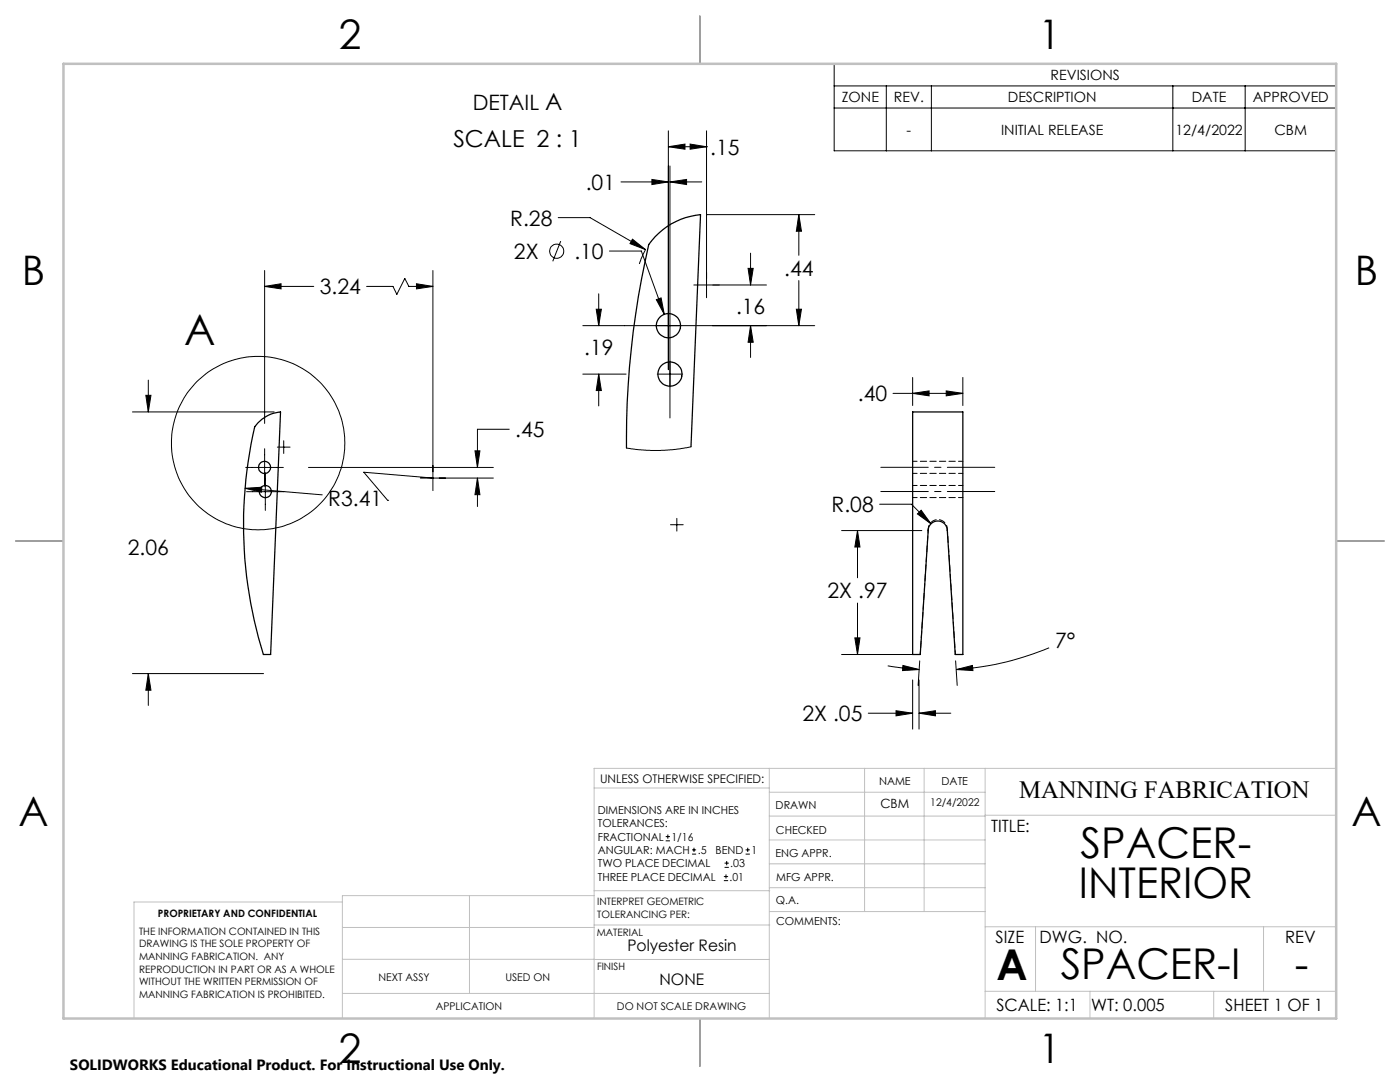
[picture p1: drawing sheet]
<svg xmlns="http://www.w3.org/2000/svg" width="279mm" height="216mm" viewBox="0 0 279 216" stroke-linecap="round" stroke-linejoin="round" font-family="sans-serif">
<g fill="none" stroke="#000" stroke-width=".25">
<path d="M139.7 3.2v9.5M51.5 84.4a7.1 7.1 0 0 1 4.5-2.2l-2 48.4h-1.4a87.1 87.1 0 0 1-1.8-45.4zM137.9 89.1l1.9-46.3a14.2 14.2 0 0 0-10.3 6 175.4 175.4 0 0 0-4.5 40.6M182.1 82.2h10.1v48.4h-1.6l-1.5-24.7a1.91 1.91 0 0 0-2-1.9 1.91 1.91 0 0 0-1.9 1.9l-1.5 24.7h-1.6zM3.1 107.9h9.6M266.7 107.9h9.5M139.7 203.2v9.6"/>
<circle cx="133.4" cy="65" r="2.42"/>
<circle cx="133.7" cy="74.6" r="2.41"/>
<circle cx="52.8" cy="93.3" r="1.21"/>
<circle cx="53" cy="98.1" r="1.2"/>
</g>
<path d="M185.3 105.6l-1.6 25M189.1 105.6a1.91 1.91 0 0 0-1.9-1.9 1.91 1.91 0 0 0-1.9 1.9M190.7 130.6l-1.6-25" fill="none" stroke="#000" stroke-width=".2" stroke-dasharray="1.3 .6" stroke-dashoffset=".5"/>
<path d="M185.3 105.6v.2M189.1 105.6v.2" fill="none" stroke="#000" stroke-width=".2" stroke-dasharray="1.3 .6"/>
<path d="M182.1 99.3h10.1M182.1 94.5h10.1M192.2 96.9h-10.1M192.2 92h-10.1" fill="none" stroke="#000" stroke-width=".2" stroke-dasharray="1.3 .6" stroke-dashoffset=".4"/>
<g fill="none" stroke="#000" stroke-width=".2">
<path d="M166.5 12.7h100.2v17.4h-100.2zM166.5 17.1h100.2M176.9 17.1v13M185.9 17.1v13M234.1 17.1v13M248.5 17.1v13M123.9 36.3h9.5M130.1 35.8l3.3 .5-3.3 .5zM133.4 29.3l3.3-.5v1zM133.4 26.1v47.7M133.4 29.3h7.6M133.7 36.3l3.3-.5v1z"/>
<path d="M133.7 33.1v50.3M133.7 36.3h6.4M137.7 28.8l3.3 .5-3.3 .5zM141 29.3h.1M141 26.1v33.3M166.5 21.6h100.2M52.8 57.2l3.3-.6v1zM52.8 54v30.5M52.8 57.2h9.8M73.2 57.2h5.2l.8 1.5 1.6-3.1 .8 1.6h4.8M83.1 56.6l3.3 .6-3.3 .4zM86.4 54v43.9"/>
<path d="M111.4 43.4h6.4l11 6.4M111.9 48.1l-1.6 4M119.5 58.6v6.4M121.6 50.1h6.4l4.6 12.6M126.2 47.7l2.6 2.1-3.1-1.2zM128.8 49.9l-1.2 2.8M131 59.8l.9-.4 .7 3.3zM141.1 42.8h21.5M149.3 53.6h1l-.5 3.3zM149.8 50.5v6.4M153 56.9h-14.5M159.4 42.8l.5 3.3h-1z"/>
<path d="M159.4 42.8v8.1M159.4 56v9M29.1 78.9h1l-.5 3.3zM29.6 75.8v6.4M116.3 65h46.3M116.3 74.6h8.7M119 61.7h1l-.5 3.3zM119.5 74.6l.5 3.3h-1zM119.5 74.6v6.4M131.2 74.6h5M149.8 65l.5 3.3h-1zM149.8 65v6.3"/>
<path d="M158.9 61.7h1l-.5 3.3zM178.2 78.5h14M182.1 78.5l3.3-.5v1zM182.1 75.3v5.6M188.8 78l3.4 .5-3.4 .5zM192.2 75.3v5.6M26.4 82.2h28.3M48.9 97.4l3.3-.2v1zM48.9 97.4l15.4 1.3M49 93.3h7.6M49.2 98.1h7.5M52.8 89.5v7.5"/>
<path d="M53 94.3v7.5M55.4 89.2h2.5M56.6 87.9v2.6M61.6 93.3h36.9M77.4 99.8h.1M83.9 95.4h14.6M86.4 95.4l-13.8-1.2 4.8 5.6M94.8 90h1l-.5 3.3zM95.3 95.4l.5 3.3h-1zM95.3 95.4v5.7M101.6 85.7h-6.3v7.6M137.9 89.1l-3.1 .6-3 .2-4.3-.2-2.5-.3"/>
<path d="M133.8 104.7h2.5M135.1 103.4v2.6M168 105.9h16M171.1 105.9l.5 3.2h-1zM171.1 105.9v9.4M175.5 100.6h6.4l3.9 3.9M183.1 102.6l.7-.8 2 2.7zM26.4 134.4h26.2M29.6 134.4l.5 3.3h-1zM29.6 134.4v6.4M168 130.6h14.4M170.6 127.3h1l-.5 3.3z"/>
<path d="M171.1 120.3v10.3M177.2 132.9l3.9 .5 2.3 .2M180.2 132.8l3.2 .8-3.3 .2zM182.1 135.7v9.8M183.4 135.7v9.8M183.6 131.9l-.4 4.9M190.7 131.9l.3 4.9M190.9 133.6l3.2-.8 .1 1zM209.4 129.3a56.7 56.7 0 0 1-18.5 4.3M173.3 142.3h8.8M178.8 141.8l3.3 .5-3.3 .5zM183.4 142.3l3.3-.5v1z"/>
<path d="M183.4 142.3h6.4M132.9 167.8h.8M132.9 166.9h.8M133.3 166.5v.9M138.1 170.4h.8M138.1 169.6h.8M138.5 169.2v.8M144.5 175.7h.8M144.5 174.9h.8M144.6 173.1h.9M144.6 172.2h.9M144.9 174.5v.8"/>
<path d="M145 171.8v.8M148.8 170.4h.8M148.8 169.6h.8M149.2 169.2v.8"/>
<circle cx="111.1" cy="50.1" r="1.41"/>
<circle cx="51.5" cy="88.4" r="17.3"/>
</g>
<path d="M175.8 93.3h22.7M175.8 98.1h22.7" fill="none" stroke="#000" stroke-width=".2" stroke-dasharray="15.2 1.3 1.3 1.3" stroke-dashoffset="5.8"/>
<g fill="none" stroke="#c0c0c0" stroke-width=".2">
<path d="M118.6 157.2h34.9M153.5 153.3v49.9M153.5 158.1h43.1M172.5 153.3v28.6M184.4 153.3v28.6M196.6 153.3v49.9M266.7 153.3h-148.1v49.9M68.3 180h-41.6v23.2M93.7 178.7v19.5M118.6 178.7h-50.3v24.5M118.6 177.7h35M153.5 167.6h43.1"/>
<path d="M153.5 162.8h43.1M153.5 172.4h43.1M153.5 177.1h43.1M196.6 162.7h70.1M68.3 198.2h85.2M68.3 191.4l85.2 .1M68.3 185.1h50.3M118.6 184.6h35M153.6 181.9h43M196.6 197.8h70.1M196.6 184.9h70.1M206.7 184.9v12.9"/>
<path d="M217.5 197.8v5.4M242.2 197.8v5.4M252.2 184.9v12.9"/>
</g>
<path d="M139.7 3.2v9.5M3.1 107.9h9.6M266.7 107.9h9.5M139.7 203.2v9.6" fill="none" stroke="#c0c0c0" stroke-width=".25"/>
<path d="M12.7 12.7h254v190.5h-254z" fill="none" stroke="#c0c0c0" stroke-width=".5"/>
<path d="M48.9 97.4l3.3 .8v-1zM52.8 57.2l3.3-.6v1zM83.1 56.6l3.3 .6-3.3 .4zM94.8 90h1l-.5 3.3zM95.3 95.4l.5 3.3h-1zM29.1 78.9h1l-.5 3.3zM29.6 134.4l.5 3.3h-1zM188.8 78l3.4 .5-3.4 .5zM182.1 78.5l3.3-.5v1zM183.4 142.3l3.3-.5v1zM178.8 141.8l3.3 .5-3.3 .5zM183.1 102.6l2.7 1.9-2-2.7zM171.1 105.9l.5 3.2h-1zM170.6 127.3h1l-.5 3.3zM180.2 132.8l3.2 .8-3.3 .2zM190.9 133.6l3.2-.8 .1 1zM126.2 47.7l-.5 .9 3.1 1.2zM131 59.8l1.6 2.9-.7-3.3zM130.1 35.8l3.3 .5-3.3 .5zM133.7 36.3l3.3-.5v1zM133.4 29.3l3.3-.5v1zM137.7 28.8l3.3 .5-3.3 .5zM149.8 65l.5 3.3h-1zM149.3 53.6h1l-.5 3.3zM159.4 42.8l.5 3.3h-1zM158.9 61.7h1l-.5 3.3zM119 61.7h1l-.5 3.3zM119.5 74.6l.5 3.3h-1z" fill="#000"/>
<g font-size="8.5">
<text x="36.8" y="68.8">A</text>
<text x="215.6" y="171.2">SPACER-</text>
<text x="215.3" y="179.3">INTERIOR</text>
<text x="198.9" y="195.5">A</text>
<text x="211.7" y="195.4">SPACER-I</text>
<text x="258.4" y="195.4">-</text>
</g>
<g font-size="8.1">
<text x="67.6" y="9.7">2</text>
<text x="207.3" y="9.7">1</text>
<text x="4.4" y="57">B</text>
<text x="270.4" y="57">B</text>
<text x="3.7" y="164.9">A</text>
<text x="269.7" y="164.9">A</text>
<text x="67.6" y="212.2">2</text>
<text x="207.3" y="212.2">1</text>
</g>
<text font-size="4.9" x="203.4" y="159.3">MANNING FABRICATION</text>
<text font-size="4.7" x="90.5" y="29.3">SCALE 2 : 1</text>
<g font-size="4.2">
<text x="94.3" y="21.9">DETAIL A</text>
<text x="141.7" y="30.9">.15</text>
<text x="116.9" y="37.9">.01</text>
<text x="101.8" y="45">R.28</text>
<text x="102.6" y="51.7">2X</text>
<text x="114.6" y="51.7">.10</text>
<text x="63.8" y="58.7">3.24</text>
<text x="156.5" y="55">.44</text>
<text x="146.9" y="62.6">.16</text>
<text x="116.6" y="70.8">.19</text>
<text x="171.2" y="80.1">.40</text>
<text x="102.8" y="87.2">.45</text>
<text x="65.5" y="100.9">R3.41</text>
<text x="165.9" y="102.2">R.08</text>
<text x="25.5" y="110.8">2.06</text>
<text x="165.2" y="119.4">2X .97</text>
<text x="210.6" y="129.4">7°</text>
<text x="160.2" y="143.9">2X .05</text>
</g>
<g font-size="3.4">
<text x="197.8" y="166">TITLE:</text>
<text x="198.7" y="188.1">SIZE</text>
<text x="207.5" y="188.1">DWG. NO.</text>
<text x="256.5" y="188.2">REV</text>
<text x="198.8" y="201.7">SCALE: 1:1</text>
<text x="217.7" y="201.8">WT: 0.005</text>
<text x="244.5" y="201.7">SHEET 1 OF 1</text>
</g>
<g font-size="3.2">
<text x="125.2" y="189.8">Polyester Resin</text>
<text x="131.6" y="196.6">NONE</text>
</g>
<text font-size="3" x="14" y="213.5">SOLIDWORKS Educational Product. For Instructional Use Only.</text>
<g font-size="2.8">
<text x="209.7" y="16">REVISIONS</text>
<text x="168" y="20.4">ZONE</text>
<text x="178.4" y="20.4">REV.</text>
<text x="201.1" y="20.4">DESCRIPTION</text>
<text x="237.8" y="20.4">DATE</text>
<text x="250" y="20.4">APPROVED</text>
<text x="180.9" y="26.9">-</text>
<text x="199.8" y="26.9">INITIAL RELEASE</text>
<text x="234.6" y="26.9">12/4/2022</text>
<text x="254.4" y="26.9">CBM</text>
</g>
<text font-size="2.5" x="175.7" y="161.3">CBM</text>
<text font-size="2.4" x="119.8" y="156.2">UNLESS OTHERWISE SPECIFIED:</text>
<g font-size="2.2">
<text x="154.8" y="161.4">DRAWN</text>
<text x="175.4" y="156.6">NAME</text>
<text x="187.9" y="156.7">DATE</text>
<text x="119.3" y="162.4">DIMENSIONS ARE IN INCHES</text>
<text x="119.3" y="165.1">TOLERANCES:</text>
<text x="119.3" y="167.8">FRACTIONAL</text>
<text x="134" y="167.8">1/16</text>
<text x="154.9" y="166.3">CHECKED</text>
<text x="119.3" y="173.1">TWO PLACE DECIMAL</text>
<text x="119.3" y="170.4">ANGULAR: MACH</text>
<text x="139.2" y="170.4">.5</text>
<text x="142.8" y="170.4">BEND</text>
<text x="145.8" y="173.1">.03</text>
<text x="150" y="170.4">1</text>
<text x="154.8" y="171">ENG APPR.</text>
<text x="119.3" y="175.7">THREE PLACE DECIMAL</text>
<text x="145.6" y="175.7">.01</text>
<text x="154.9" y="175.7">MFG APPR.</text>
<text x="154.9" y="180.4">Q.A.</text>
<text x="154.9" y="184.6">COMMENTS:</text>
</g>
<g font-size="2.1">
<text x="185.7" y="160.7">12/4/2022</text>
<text x="75.5" y="195.7">NEXT ASSY</text>
<text x="100.9" y="195.7">USED ON</text>
<text x="86.9" y="201.5">APPLICATION</text>
<text x="123.1" y="201.6">DO NOT SCALE DRAWING</text>
</g>
<g font-size="2">
<text x="31.5" y="182.9">PROPRIETARY AND CONFIDENTIAL</text>
<text x="119.2" y="180.6">INTERPRET GEOMETRIC</text>
<text x="119.2" y="183.1">TOLERANCING PER:</text>
<text x="27.8" y="186.5">THE INFORMATION CONTAINED IN THIS</text>
<text x="27.8" y="189">DRAWING IS THE SOLE PROPERTY OF</text>
<text x="27.8" y="191.6">MANNING FABRICATION. ANY</text>
<text x="119.1" y="186.7">MATERIAL</text>
<text x="27.8" y="194.1">REPRODUCTION IN PART OR AS A WHOLE</text>
<text x="27.8" y="196.6">WITHOUT THE WRITTEN PERMISSION OF</text>
<text x="119.1" y="193.5">FINISH</text>
<text x="27.8" y="199.1">MANNING FABRICATION IS PROHIBITED.</text>
</g>
</svg>
